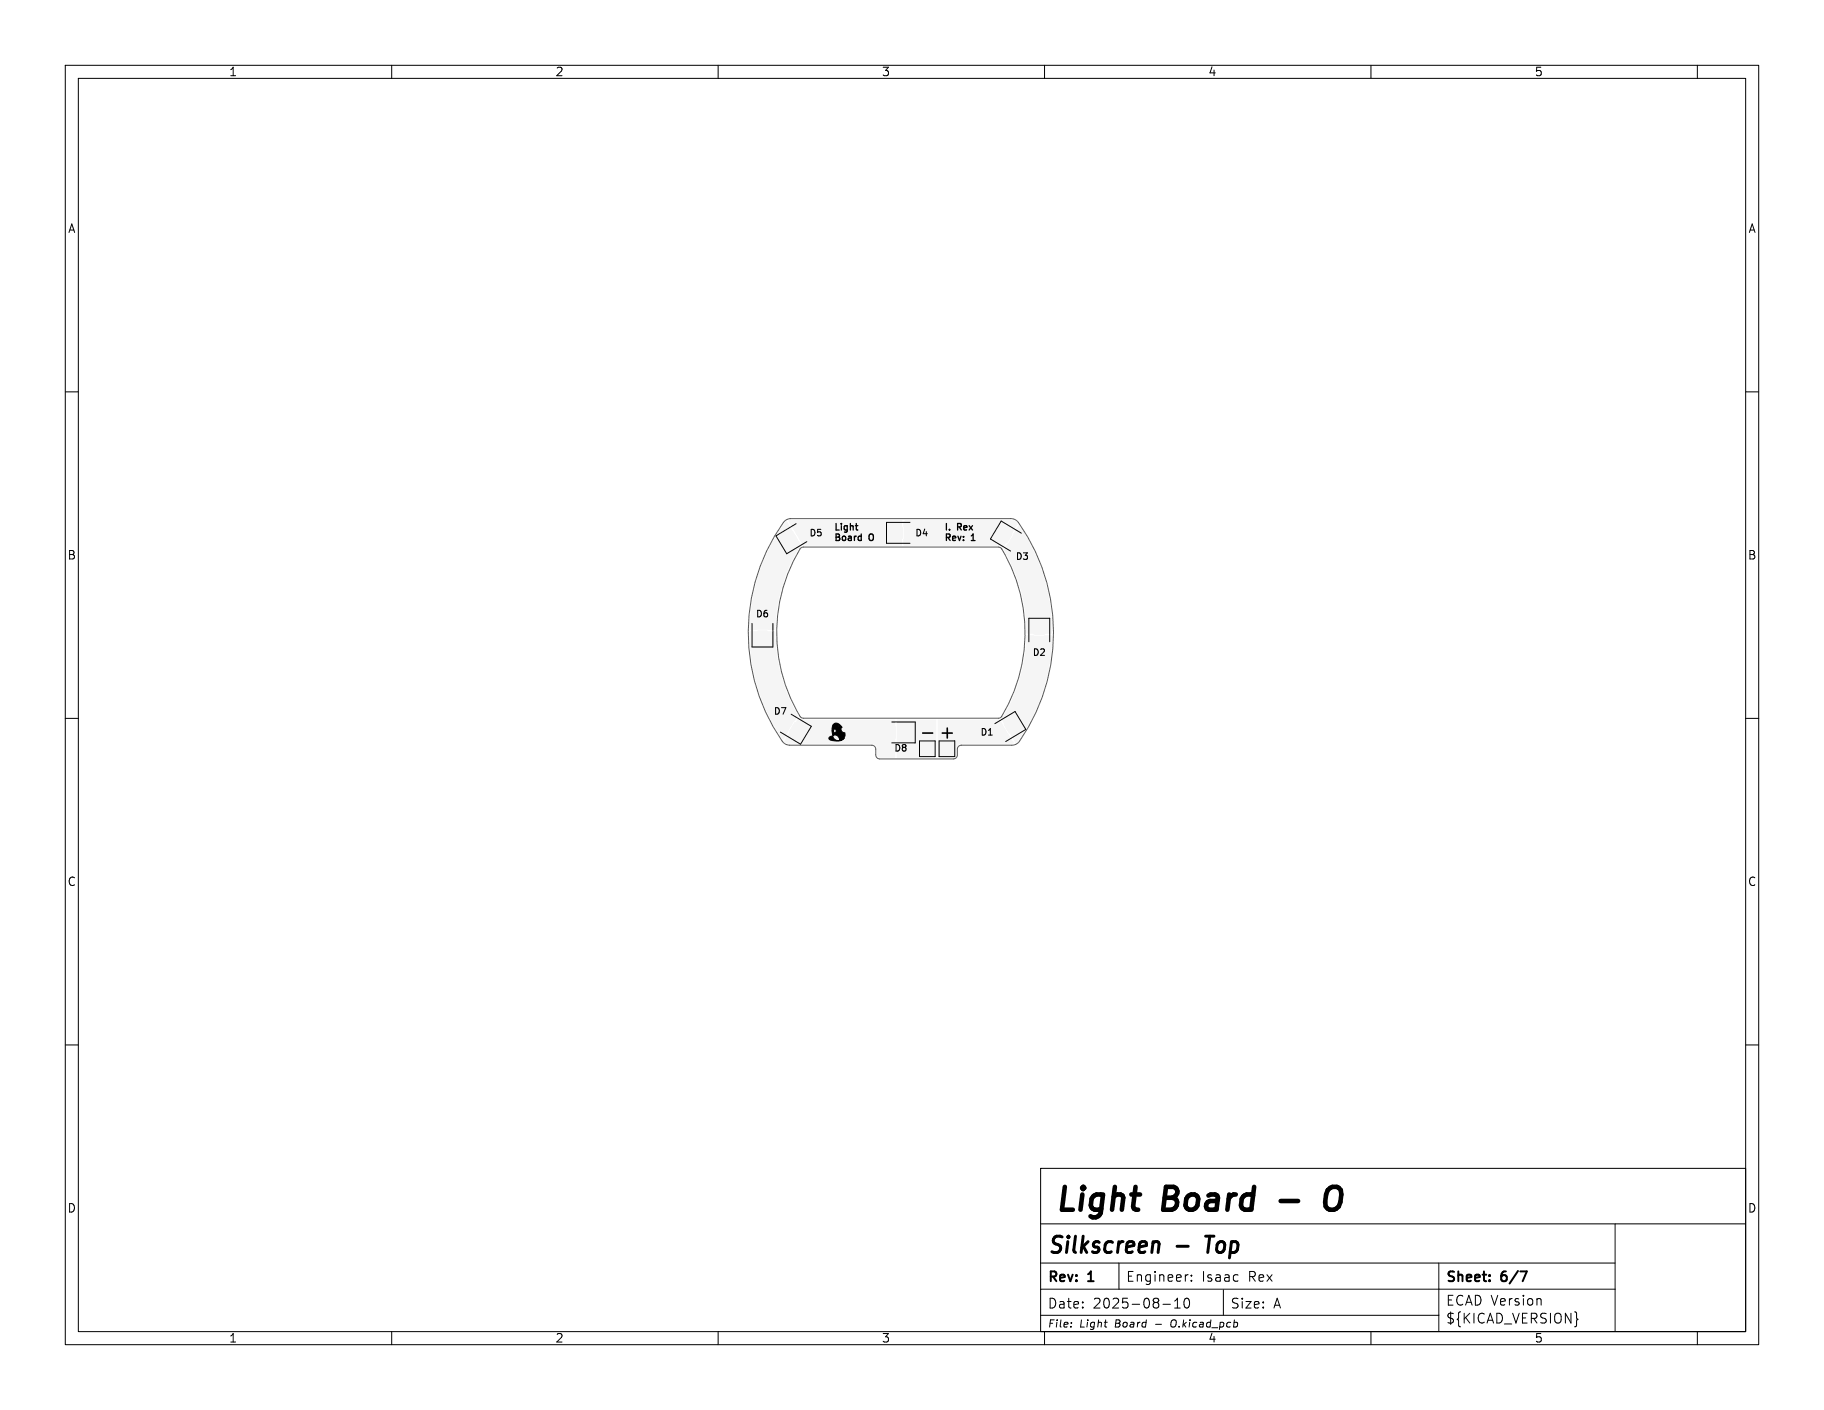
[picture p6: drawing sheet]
<svg xmlns="http://www.w3.org/2000/svg" width="279mm" height="216mm" viewBox="0 0 279 216" stroke-linecap="round" stroke-linejoin="round" font-family="sans-serif">
<g fill="#f5f5f5" stroke="#f5f5f5" stroke-width=".15">
<path d="M137.8 111.3h.2h1.9v.2v1.5l-.2 .1-1.9-.1-.1-.2z"/>
<path d="M136.1 111.3h.9l.1 .1 .1 1.5-.2 .1-.8 .1-.1-.2z"/>
<path d="M116 96.7l.2-.1 1.4 .1 .1 .2-.1 1.8-.2 .1-1.4-.1-.1-.2z"/>
<path d="M115.9 95l1.7-.1 .1 .2v.8l-.2 .1h-1.5l-.1-.1z"/>
<path d="M158.4 95l.2-.1 1.4 .1 .1 .2-.1 1.8-.2 .1-1.4-.1-.1-.1z"/>
<path d="M158.3 97.8l1.7-.1 .1 .2v.8l-.2 .1h-1.5l-.1-.1z"/>
<path d="M144 113.6h2v2.1h-2z"/>
<path d="M153.2 80.7h.3l1.5 1-.7 1.3-.1 .1-1.7-.9-.1-.2z"/>
<path d="M155.6 82h.2l.6 .4 .1 .2-.8 1.3-.2 .1-.7-.4-.1-.2z"/>
<path d="M121.7 110.7h.3l1.6 1v.2l-.9 1.2h-.2l-1.5-1z"/>
<path d="M120.3 109.8h.2l.7 .4v.1l-.7 1.3-.2 .1-.7-.4-.1-.2z"/>
<path d="M153.9 110.7l1.7-.9 .2 .1 .6 1.3-1.5 1h-.2l-.8-1.2z"/>
<path d="M152.4 111.6l.7-.4h.2l.8 1.3v.2l-.7 .4h-.2l-.8-1.3z"/>
<path d="M136.1 80.8l.2-.1 1.9 .1 .1 .2-.1 1.4-.2 .1-1.9-.1v-.2z"/>
<path d="M138.9 80.7h.9l.1 .1v1.5l-.1 .2h-.8l-.1-.1z"/>
<path d="M119.6 82.4l1.7-.9 .8 1.2v.2l-1.5 1-.2 .1-.8-1.3z"/>
<path d="M121.9 81l.7-.4h.2l.8 1.3v.2l-.7 .4h-.2l-.8-1.3z"/>
<path d="M141 113.6h2v2.1h-2z"/>
</g>
<g fill="#f5f5f5">
<path d="M138.7 79.6h16.1l.8 .2a.42 .42 0 0 1 .2 .6l-1.5 2.6-.6 .9-.8-.3h-14.4l-.1-.2v-3.4z"/>
<path d="M122.3 109.9l.8 .3h14v5.7l-2.3 .1a.4 .4 0 0 1-.5-.4v-1.2l-.4-.4-.3-.1h-12.6l-.5-.1-.4-.4z"/>
<path d="M120.8 79.7l.4-.1h16.9l.1 .2v3.6l-.1 .2h-15z"/>
<path d="M155.9 80.6l.1-.1a27.6 27.6 0 0 1 5.1 16.5l-2.6 .1-1.2-.1a26.7 26.7 0 0 0-3.5-12.9z"/>
<path d="M157.2 97.3h3.9a27.7 27.7 0 0 1-5.3 16.3l-.2 .1h-.1l-1.6-2.7-.5-.8 .2-.4a24.9 24.9 0 0 0 3.6-12.5z"/>
<path d="M143.7 110.2h9.4l2.2 3.5-.1 .2h-.2h-7.9l-.4 .2-.2 .4-.1 1.1a.41 .41 0 0 1-.4 .4l-2.3-.1z"/>
<path d="M137.4 110.2h6v5.7l-6 .1z"/>
<path d="M114.8 96.7l1.3-.1 2.6 .1a26.7 26.7 0 0 0 3.5 12.9l-2.1 3.6h-.2a28.6 28.6 0 0 1-5.1-16.5z"/>
<path d="M120.3 79.9l.2-.1 .1 .1 2.1 3.6v.1l-.3 .3a25.5 25.5 0 0 0-3.7 12.6h-3.8a28.1 28.1 0 0 1 5.4-16.6z"/>
</g>
<g fill="none" stroke="#000" stroke-width=".15">
<path d="M10 10h259.4v195.9h-259.4zM12 12h255.4v191.9h-255.4zM60 10v2M110 10v2M160 10v2M210 10v2M260 10v2M10 60h2M139.4 80h-3.6v3.2h3.6M267.4 60h2M115.2 95.5v3.6h3.2v-3.6M121.9 80.2l-3 1.8 1.6 2.8 3.1-1.9"/>
<path d="M156.4 81.6l-3-1.8-1.7 2.7 3.1 1.9M157.6 98.3v-3.6h3.2v3.6M10 110h2M121.2 109.4l3.1 1.8-1.7 2.8-3.1-1.9M136.6 110.6h3.6v3.2h-3.6M140.9 113.5h2.3v2.3h-2.3zM143.9 113.5h2.3v2.3h-2.3zM152.4 110.8l3.1-1.9 1.6 2.8-3.1 1.8M267.4 110h2M10 160h2M159.4 178.9h108v25h-108zM267.4 160h2"/>
<path d="M159.4 197.4h88M159.4 193.4h88M159.4 187.4h108M171.4 193.4v4M178.1 199.7h1.2M179.9 199.2l.5-.4v1.5M181.5 198.9l.4-.1a.94 .94 0 0 1 0 1.5h-.2a.91 .91 0 0 1-.2-1.4zM181.9 195.2h.1M182.5 196v.2M182.5 195.3v.1M187.4 197.5v3.9M220.4 193.4v10.5"/>
<path d="M236 198.9l.1 .9M247.4 187.4v16.5M60 203.9v2M110 203.9v2M159.4 201.4h61M160 203.9v2M164.1 202.5v.1M179.6 202.2a.65 .65 0 0 0 0 1M179.9 200.3h.9M210 203.9v2M241.5 201.8l.2 .2-.2 .2M260 203.9v2"/>
</g>
<path d="M232.9 194.7h1l-.7 1.5" fill="none" stroke="#000" stroke-width=".3"/>
<path d="M177.3 190.1l.2 .1 .1 .3-.2 1.3M180.3 190.8h1.7M184.7 189.3h1.3" fill="none" stroke="#000" stroke-width=".45"/>
<path d="M196.2 183.9h2.6M203.4 182.2a1.21 1.21 0 0 1 2 0l.1 .7-.2 1.2a1.24 1.24 0 0 1-.9 1.1 1.24 1.24 0 0 1-1.3-.5l-.1-.6 .1-1.2z" fill="none" stroke="#000" stroke-width=".7"/>
<path d="M131 80.5h.4M131.2 81l.2 .2M131.6 82.1h.3M131.9 81.8v1M131.9 82.7l-.3 .1" fill="none" stroke="#000" stroke-width=".2"/>
<path d="M141.3 112.3h1.6" fill="none" stroke="#000" stroke-width=".25"/>
<path d="M127 112.9l.5-.2a1.04 1.04 0 0 0 .8 .7 1.04 1.04 0 0 0 1-.4 1.81 1.81 0 0 1-1.9 .4 .3 .3 0 0 1-.4-.2 .3 .3 0 0 1 0-.3zM127.8 110.8a.97 .97 0 0 1 1.2 .6h-.1a.49 .49 0 0 0 0 .6 .49 .49 0 0 0 .5 .2 .84 .84 0 0 1-.8 1.1v-.1a.63 .63 0 0 0-.3-.5 .63 .63 0 0 0-.7 0l-.1-.8h.2a.24 .24 0 0 0 .3 .3 .24 .24 0 0 0 .1-.4 .21 .21 0 0 0-.3-.2 .21 .21 0 0 0-.1 .3h-.2l.1-.9h.7l.1 .2 .1-.1-.1-.1h-.8z" fill="#000" stroke="#000" stroke-width=".15"/>
<path d="M120.1 79.8l.5-.3 .5-.1h33.8l.6 .2 .4 .3a29.1 29.1 0 0 1 .2 33.7l-.4 .3-.6 .2h-8l-.3 .2-.1 .2-.1 1.2a.6 .6 0 0 1-.6 .5h-11.3a.6 .6 0 0 1-.6-.6v-1.1l-.2-.3-.3-.1h-12.7l-.6-.2-.4-.3a29.1 29.1 0 0 1 .1-33.7zM122.6 83.9l.5-.1h29.8l.5 .2a24.7 24.7 0 0 1 0 25.7l-.5 .3h-29.8l-.5-.3a24.7 24.7 0 0 1 0-25.7z" fill="none" stroke="#575757" stroke-width=".15"/>
<g font-size="4.9">
<text x="161.4" y="186.4">Light</text>
<text x="178.3" y="186.4">Board</text>
</g>
<g font-size="3.5">
<text x="160.4" y="192.6">Silkscreen</text>
<text x="185.7" y="192.6">Top</text>
</g>
<text font-size="2.8" x="143.7" y="113.5">+</text>
<g font-size="2.1">
<text x="160.4" y="196.7">Rev:</text>
<text x="166.8" y="196.7">1</text>
<text x="172.4" y="196.5">Engineer:</text>
<text x="184.1" y="196.5">Isaac</text>
<text x="191.3" y="196.5">Rex</text>
<text x="221.4" y="196.7">Sheet:</text>
<text x="230.1" y="196.7">6/7</text>
<text x="160.4" y="200.6">Date:</text>
<text x="167.4" y="200.6">2025-08-10</text>
<text x="188.4" y="200.6">Size:</text>
<text x="195" y="200.6">A</text>
<text x="221.4" y="200.1">ECAD Version</text>
<text x="221.4" y="202.9">${KICAD_VERSION}</text>
</g>
<g font-size="1.8">
<text x="35" y="11.9">1</text>
<text x="85" y="11.9">2</text>
<text x="135" y="11.9">3</text>
<text x="185" y="11.9">4</text>
<text x="235" y="11.9">5</text>
<text x="10.3" y="35.9">A</text>
<text x="267.7" y="35.9">A</text>
<text x="10.3" y="85.9">B</text>
<text x="267.7" y="85.9">B</text>
<text x="10.3" y="135.9">C</text>
<text x="267.7" y="135.9">C</text>
<text x="10.3" y="185.9">D</text>
<text x="267.7" y="185.9">D</text>
<text x="35" y="205.8">1</text>
<text x="85" y="205.8">2</text>
<text x="135" y="205.8">3</text>
<text x="185" y="205.8">4</text>
<text x="235" y="205.8">5</text>
</g>
<g font-size="1.5">
<text x="160.4" y="203.5">File:</text>
<text x="165.4" y="203.5">Light</text>
<text x="170.9" y="203.5">Board</text>
<text x="177.2" y="203.5">-</text>
<text x="179.8" y="203.5">O.kicad_pcb</text>
</g>
<g font-size="1.4">
<text x="123.9" y="82.3">D5</text>
<text x="127.7" y="81.3">Light</text>
<text x="127.7" y="82.9">Board</text>
<text x="133.2" y="82.9">O</text>
<text x="140.1" y="82.3">D4</text>
<text x="144.6" y="81.3">I.</text>
<text x="144.6" y="82.9">Rev:</text>
<text x="146.7" y="81.3">Rex</text>
<text x="148.9" y="82.9">1</text>
<text x="155.5" y="85.9">D3</text>
<text x="115.7" y="94.7">D6</text>
<text x="158.1" y="100.6">D2</text>
<text x="118.4" y="109.6">D7</text>
<text x="150.1" y="112.8">D1</text>
<text x="136.9" y="115.3">D8</text>
</g>
</svg>
